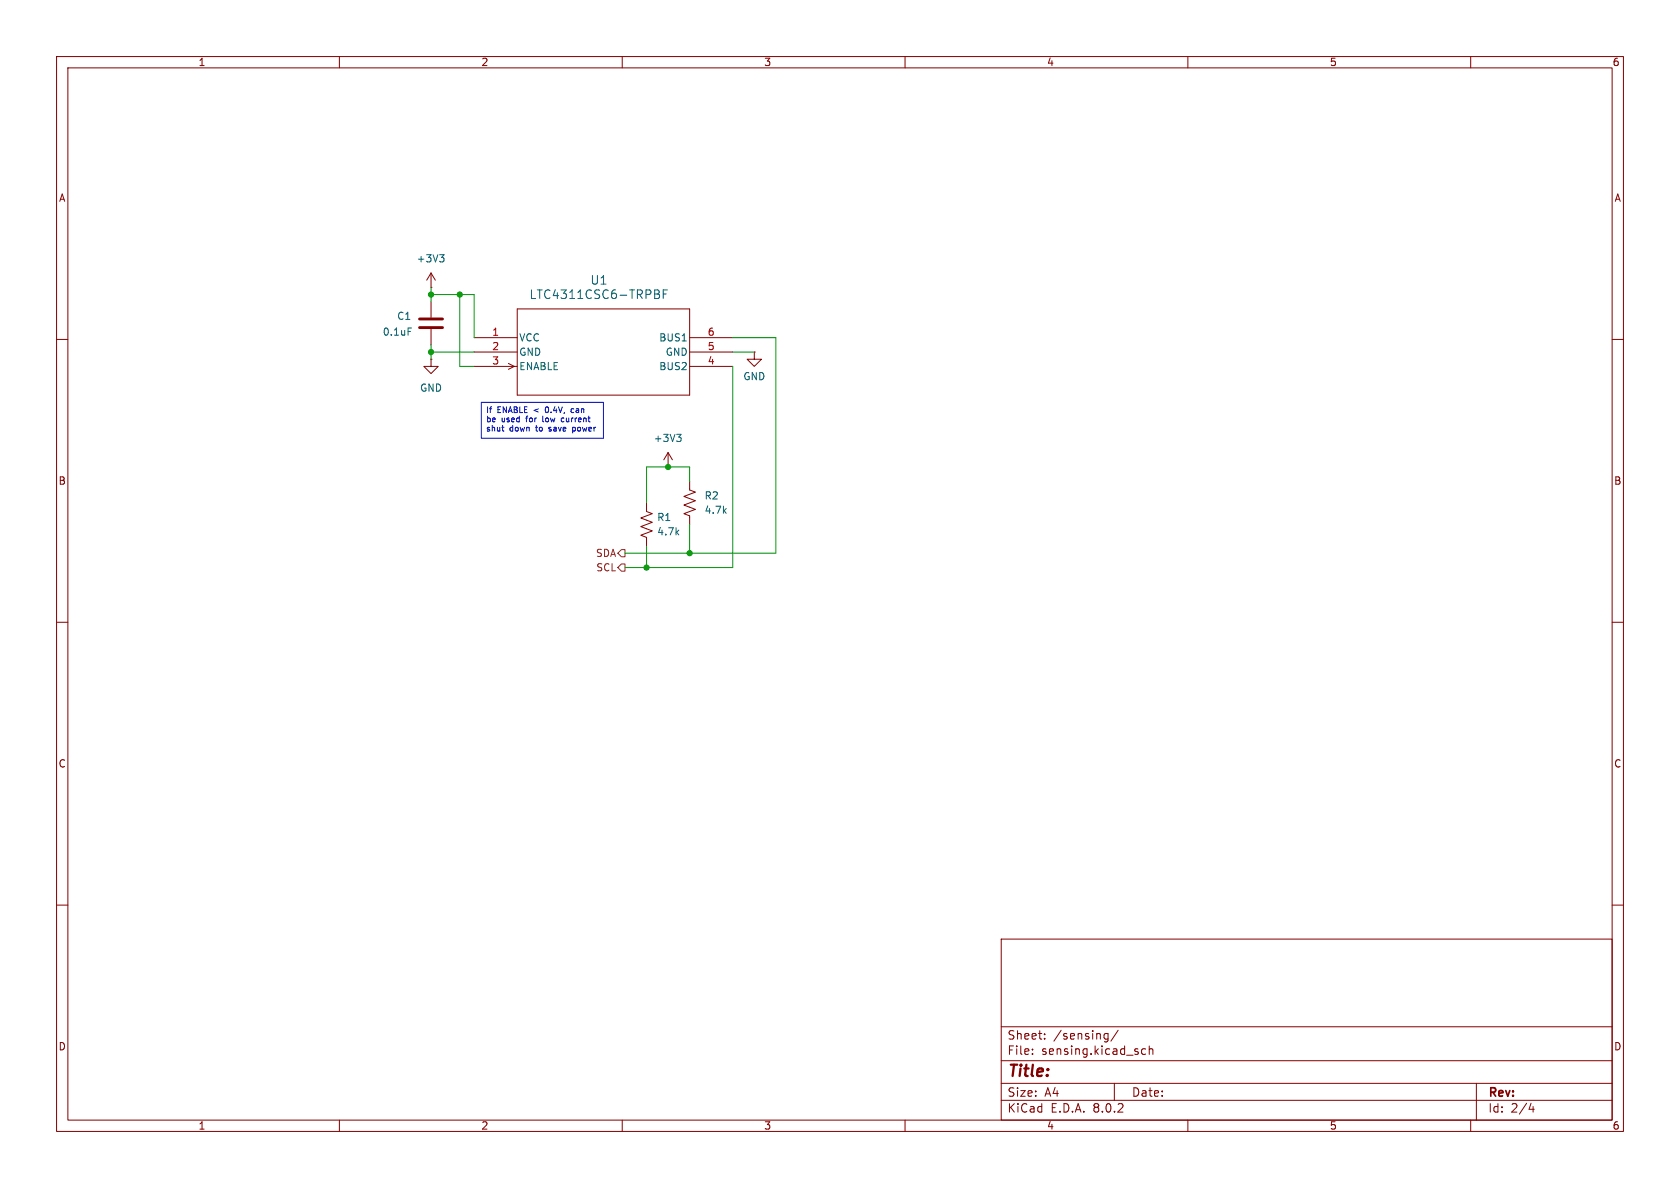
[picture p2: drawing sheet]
<svg xmlns="http://www.w3.org/2000/svg" width="297mm" height="210mm" viewBox="0 0 297 210" stroke-linecap="round" stroke-linejoin="round" font-family="sans-serif">
<g fill="none" stroke="#840000" stroke-width=".18">
<path d="M10 10h277v190h-277zM12 12h273v186h-273zM60 10v2M110 10v2M160 10v2M210 10v2M260 10v2M10 60h2M76.2 50.8h.1M76.2 48.3l-.8 1.2M76.2 48.3v2.5M76.2 53.3v2.8"/>
<path d="M76.2 58.2v2.8M76.2 48.3l.8 1.2M83.8 59.7h7.6M91.4 54.6h30.5v15.3h-30.5zM121.9 59.7h7.6M285 60h2M76.2 63.5v1.3h1.3l-1.3 1.2-1.3-1.2h1.3M76.2 63.5h.1M83.8 62.2h7.6M83.8 64.8h7.6M89.9 64.2l1 .6-1 .5M121.9 62.2h7.6"/>
<path d="M121.9 64.8h7.6M133.3 62.2v1.3h1.3l-1.3 1.3-1.2-1.3h1.2M133.3 62.2h.1M114.3 88.9v1.5l1 .4-2 .8 2 .7-2 .8 2 .8-2 .7 1 .4v1.5M118.1 82.6h.1M118.1 80l-.8 1.3M118.1 80v2.6M118.1 80l.8 1.3M121.9 85.1v1.5l1 .4-2 .8 2 .7-2 .8 2 .7-2 .8 1 .4v1.5M10 110h2M285 110h2M10 160h2"/>
<path d="M285 160h2M177 166h108v32h-108zM60 198v2M110 198v2M160 198v2M177 194.5h108M177 191.5h108M177 187.5h108M177 181.5h108M182.5 186.3v.1M182.5 185.5v.1M184.7 183.6v.1"/>
<path d="M184.7 182.8v.1M195.3 183.6h.6M195.3 182.8h.6M195.9 182.7v1.2l-.3 .3-.4-.1M197 191.5v3M197.7 182.1l-1.3 2M202.5 185.5l-.4-.1-.3 .3v.4l.2 .2h.5M203.2 185.5l.2-.1 .3 .1 .1 .9M203.2 184.9v1.5M210 198v2M260 198v2M261 191.5v6.5"/>
<path d="M270.7 195l-.4 1.1h.9M271 195.6v1"/>
</g>
<path d="M72.2 58h.6M77.7 45h.8l-.4 .5M78.3 45.5l.2 .3v.3l-.2 .2M116.2 51.2l.3 .3v.3l-.3 .2a.41 .41 0 0 1 .4 .3 .41 .41 0 0 1-.3 .5h-.6M117.3 52h.5M118 51.2h-.7v1.6M119.6 76.8h.8l-.4 .5M120.2 77.3l.2 .2v.3l-.2 .2" fill="none" stroke="#006464" stroke-width=".18"/>
<path d="M74.2 56.4h4M74.2 57.9h4" fill="none" stroke="#840000" stroke-width=".51"/>
<path d="M109.9 99.7h.6v1.3h-.6l-.7-.7zM109.9 97.2h.6v1.2h-.6l-.7-.6z" fill="none" stroke="#725600" stroke-width=".18"/>
<path d="M85.1 71.1h21.6v6.4h-21.6zM88.7 75.5h.4M88.9 76.2h.2M96 73.6v.9M96.5 72.1v.6M97 76.2h.1M97.1 75.6v.2M99.3 74v.5l.3 .1M101.2 76.2h.3M101.2 75.5v1M101.3 72.3l-.3 .2v.3l.3 .1M101.5 75.5l-.3 .1" fill="none" stroke="#0000c2" stroke-width=".18"/>
<path d="M76.2 52.1h7.6v7.6M76.2 50.8v2.5M81.3 52.1v12.7h2.5M129.5 59.7h7.7v38.1h-26.7M76.2 61v2.5M76.2 62.2h7.6M129.5 64.8v35.5h-19M129.5 62.2h3.8M114.3 96.5v3.8M121.9 85.1v-2.5h-7.6v6.3M121.9 92.7v5.1" fill="none" stroke="#009600" stroke-width=".18"/>
<g fill="#009600" stroke="#009600" stroke-width=".18">
<circle cx="121.9" cy="97.8" r=".46"/>
<circle cx="81.3" cy="52.1" r=".46"/>
<circle cx="76.2" cy="52.1" r=".46"/>
<circle cx="76.2" cy="62.2" r=".46"/>
<circle cx="118.1" cy="82.6" r=".46"/>
<circle cx="114.3" cy="100.3" r=".46"/>
</g>
<text font-size="2.8" fill="#840000" x="178" y="190.9">Title:</text>
<g font-size="2.1" fill="#006464">
<text x="93.5" y="53.1">LTC4311CSC6-TRPBF</text>
<text x="104.3" y="50.5">U1</text>
</g>
<g font-size="2.1" fill="#840000">
<text x="178" y="184">Sheet:</text>
<text x="186.2" y="184">/sensing/</text>
<text x="178" y="186.7">File:</text>
<text x="184.1" y="186.7">sensing.kicad_sch</text>
<text x="178" y="196.9">KiCad</text>
<text x="178" y="194.1">Size:</text>
<text x="184.7" y="194.1">A4</text>
<text x="185.7" y="196.9">E.D.A.</text>
<text x="193.3" y="196.9">8.0.2</text>
<text x="200" y="194.1">Date:</text>
<text x="263" y="194.3">Rev:</text>
<text x="263" y="196.9">Id:</text>
<text x="267.1" y="196.9">2/4</text>
</g>
<g font-size="1.8" fill="#840000">
<text x="35" y="11.9">1</text>
<text x="85" y="11.9">2</text>
<text x="135" y="11.9">3</text>
<text x="185" y="11.9">4</text>
<text x="235" y="11.9">5</text>
<text x="285" y="11.9">6</text>
<text x="10.3" y="35.9">A</text>
<text x="285.3" y="35.9">A</text>
<text x="10.3" y="85.9">B</text>
<text x="285.3" y="85.9">B</text>
<text x="10.3" y="135.9">C</text>
<text x="285.3" y="135.9">C</text>
<text x="10.3" y="185.9">D</text>
<text x="285.3" y="185.9">D</text>
<text x="35" y="199.9">1</text>
<text x="85" y="199.9">2</text>
<text x="135" y="199.9">3</text>
<text x="185" y="199.9">4</text>
<text x="235" y="199.9">5</text>
<text x="285" y="199.9">6</text>
</g>
<g font-size="1.8" fill="#006464">
<text x="73.6" y="46.6">+3V3</text>
<text x="67.6" y="59.5">0.1uF</text>
<text x="70.1" y="56.7">C1</text>
<text x="91.7" y="60.6">VCC</text>
<text x="91.7" y="63.1">GND</text>
<text x="91.7" y="65.6">ENABLE</text>
<text x="116.4" y="65.6">BUS2</text>
<text x="116.4" y="60.6">BUS1</text>
<text x="117.6" y="63.1">GND</text>
<text x="74.2" y="69.4">GND</text>
<text x="131.3" y="67.4">GND</text>
<text x="115.5" y="78.3">+3V3</text>
<text x="124.5" y="88.5">R2</text>
<text x="116.1" y="92.3">R1</text>
<text x="116.1" y="94.8">4.7k</text>
<text x="124.5" y="91">4.7k</text>
</g>
<g font-size="1.8" fill="#a90000">
<text x="86.9" y="59.4">1</text>
<text x="125" y="59.4">6</text>
<text x="86.9" y="62">2</text>
<text x="86.9" y="64.5">3</text>
<text x="125" y="64.5">4</text>
<text x="125" y="62">5</text>
</g>
<g font-size="1.8" fill="#725600">
<text x="105.3" y="98.7">SDA</text>
<text x="105.3" y="101.2">SCL</text>
</g>
<g font-size="1.4" fill="#0000c2">
<text x="85.9" y="73.4">If</text>
<text x="85.9" y="75">be</text>
<text x="85.9" y="76.6">shut</text>
<text x="87.9" y="73.4">ENABLE</text>
<text x="88.7" y="75">used</text>
<text x="90.1" y="76.6">down</text>
<text x="93.2" y="75">for</text>
<text x="94.6" y="73.4">&lt;</text>
<text x="95" y="76.6">to</text>
<text x="96.4" y="75">low</text>
<text x="96.9" y="73.4">0.4V,</text>
<text x="97.5" y="76.6">save</text>
<text x="99.9" y="75">current</text>
<text x="101.7" y="73.4">can</text>
<text x="101.9" y="76.6">power</text>
</g>
</svg>
